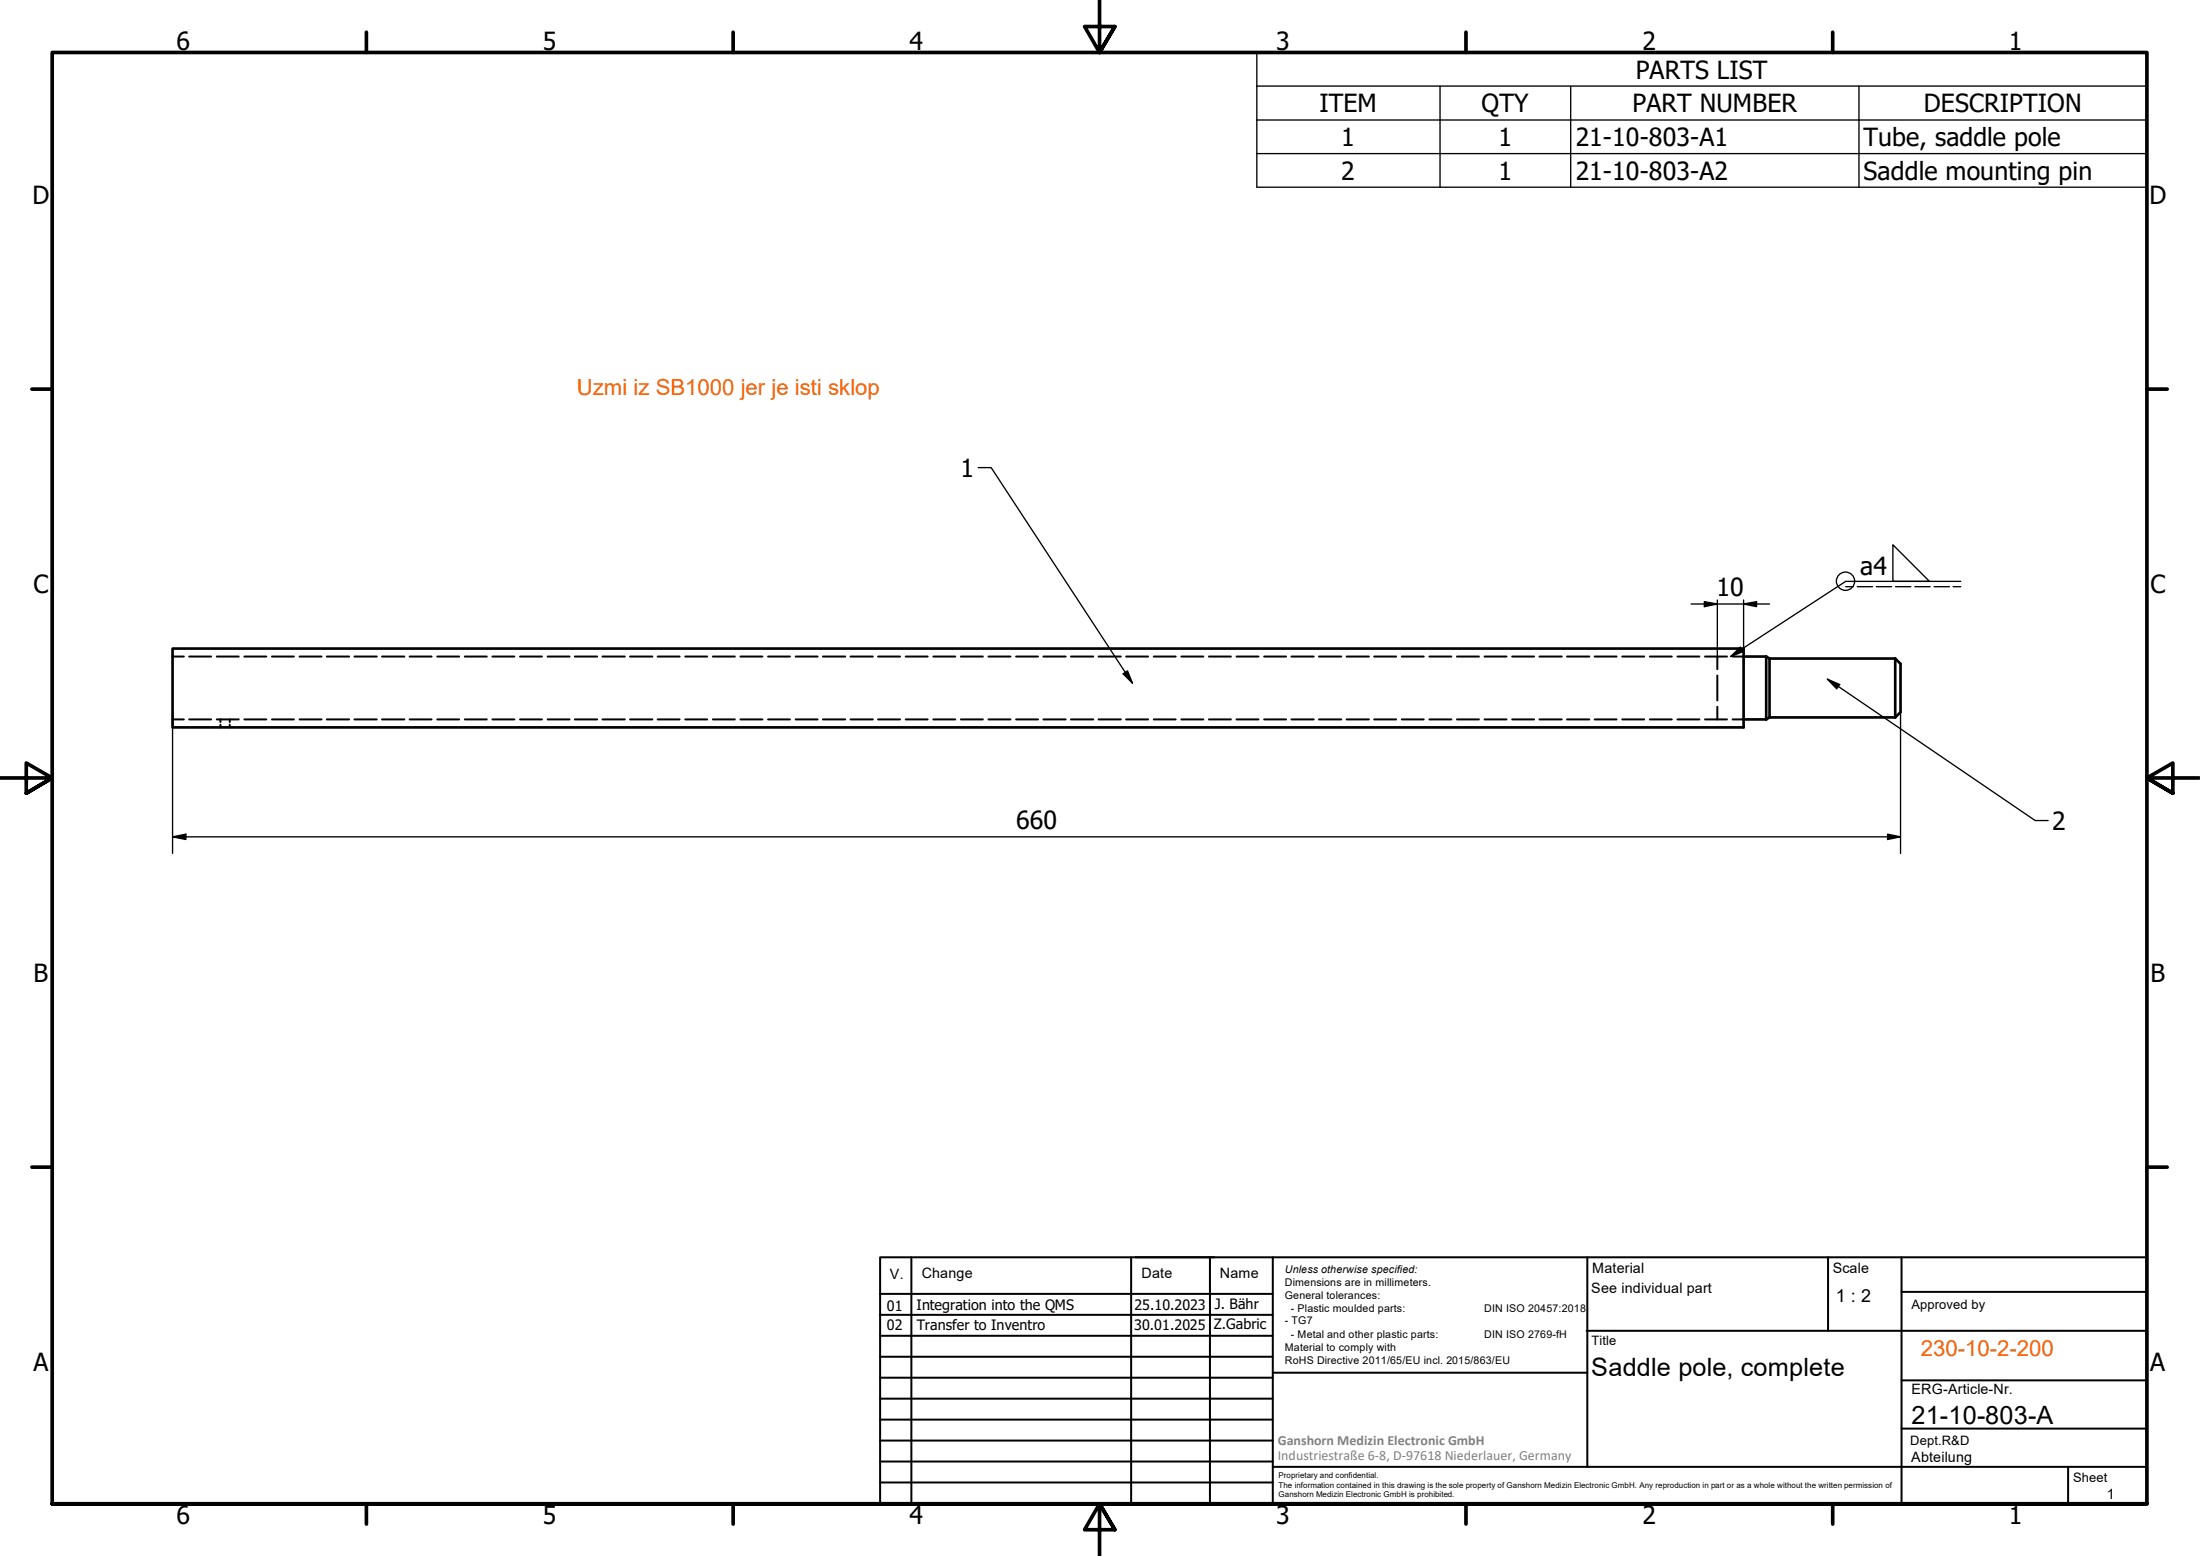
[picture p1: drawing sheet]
<svg xmlns="http://www.w3.org/2000/svg" width="420mm" height="297mm" viewBox="0 0 420 297" stroke-linecap="round" stroke-linejoin="round" font-family="sans-serif">
<!-- layer: Hidden (ISO) -->
<g fill="none" stroke="#000" stroke-width=".38">
<path d="M33 125.3h2.1M33 137.3h2.1M36.1 125.3h4.2M36.1 137.3h4.2M41.4 125.3h4.2M41.4 137.3h4.2M42.1 137.3v.5M42.1 138.4v.5M43.9 137.3v.5M43.9 138.4v.5M46.7 125.3h4.2M46.7 137.3h4.2"/>
<path d="M51.9 125.3h4.2M51.9 137.3h4.2M57.2 125.3h4.2M57.2 137.3h4.2M62.4 125.3h4.3M62.4 137.3h4.3M67.7 125.3h4.2M67.7 137.3h4.2M73 125.3h4.2M73 137.3h4.2M78.2 125.3h4.2M78.2 137.3h4.2"/>
<path d="M83.5 125.3h4.2M83.5 137.3h4.2M88.8 125.3h4.2M88.8 137.3h4.2M94 125.3h4.2M94 137.3h4.2M99.3 125.3h4.2M99.3 137.3h4.2M104.6 125.3h4.2M104.6 137.3h4.2M109.8 125.3h4.2M109.8 137.3h4.2"/>
<path d="M115.1 125.3h4.2M115.1 137.3h4.2M120.3 125.3h4.3M120.3 137.3h4.3M125.6 125.3h4.2M125.6 137.3h4.2M130.9 125.3h4.2M130.9 137.3h4.2M136.1 125.3h4.2M136.1 137.3h4.2M141.4 125.3h4.2M141.4 137.3h4.2"/>
<path d="M146.7 125.3h4.2M146.7 137.3h4.2M152 125.3h4.1M152 137.3h4.1M157.2 125.3h4.2M157.2 137.3h4.2M162.4 125.3h4.3M162.4 137.3h4.3M167.7 125.3h4.2M167.7 137.3h4.2M173 125.3h4.2M173 137.3h4.2"/>
<path d="M178.2 125.3h4.2M178.2 137.3h4.2M183.5 125.3h4.2M183.5 137.3h4.2M188.8 125.3h4.2M188.8 137.3h4.2M194.1 125.3h4.1M194.1 137.3h4.1M199.3 125.3h4.2M199.3 137.3h4.2M204.5 125.3h4.3M204.5 137.3h4.3"/>
<path d="M209.8 125.3h4.3M209.8 137.3h4.3M215.1 125.3h4.2M215.1 137.3h4.2M220.3 125.3h4.2M220.3 137.3h4.2M225.6 125.3h4.2M225.6 137.3h4.2M230.9 125.3h4.2M230.9 137.3h4.2M236.2 125.3h4.1M236.2 137.3h4.1"/>
<path d="M241.4 125.3h4.2M241.4 137.3h4.2M246.6 125.3h4.3M246.6 137.3h4.3M251.9 125.3h4.3M251.9 137.3h4.3M257.2 125.3h4.2M257.2 137.3h4.2M262.4 125.3h4.2M262.4 137.3h4.2M267.7 125.3h4.2M267.7 137.3h4.2"/>
<path d="M273 125.3h4.2M273 137.3h4.2M278.3 125.3h4.1M278.3 137.3h4.1M283.5 125.3h4.2M283.5 137.3h4.2M288.8 125.3h4.2M288.8 137.3h4.2M294 125.3h4.3M294 137.3h4.3M299.3 125.3h4.2M299.3 137.3h4.2"/>
<path d="M304.5 125.3h4.2M304.5 137.3h4.2M309.8 125.3h4.2M309.8 137.3h4.2M315.1 125.3h4.2M315.1 137.3h4.2M320.4 125.3h4.1M320.4 137.3h4.1M325.6 125.3h4.2M325.6 137.3h4.2M328 125.3v2.4M328 129v4.7"/>
<path d="M328 134.9v2.4M330.9 125.3h2.1M330.9 137.3h2.1"/>
</g>
<!-- layer: Visible (ISO) -->
<path d="M33 123.8h300v15.1h-300zM333 137.3h4.3M333 125.3h4.3M337.3 125.3v12M337.3 125.3l.6 .4M337.9 137h24M337.9 125.7h24M337.9 125.7v11.3M337.9 137l-.6 .3M361.9 125.7v11.3M362 125.7l1 1v9.2l-1 1.1" fill="none" stroke="#000" stroke-width=".51"/>
<!-- layer: Symbol (ISO) -->
<g fill="none" stroke="#000" stroke-width=".25">
<path d="M240 16.4v-6.4h170v6.4M240 16.4h170v6.5M240 16.4v19.3h170v-12.8M275 16.4v19.3M300 16.4v19.3M355 16.4v19.3M240 22.9h170M240 29.3h170M186.8 89.3h2.5l27 41.1M352.5 112h1.4M354.7 112h2.9M358.3 112h3"/>
<path d="M361.5 104l7 7h-7zM362 112h2.9M365.7 112h2.9M369.4 112h2.9M373 112h1.5M374.5 111h-22l-22 14.3M214.5 128.6l.8-.5 1 2.3zM330.5 125.3l1.9-1.7 .5 .8zM349 129.7l39.7 26.9h2.5M349 129.7l2.3 1-.5 .8z"/>
<circle cx="352.5" cy="111" r="1.75"/>
</g>
<!-- layer: Border (ISO) -->
<g fill="none" stroke="#000" stroke-width=".7">
<path d="M70 6.1v3.9M140 6.1v3.9M210 0v10l-2.9-4.9h5.8l-2.9 4.9 2.9-4.9M280 6.1v3.9M350 6.1v3.9M6.1 74.3h3.9M410 74.3h3.9M0 148.5h10l-5-2.8v5.7l5-2.9-5 2.9M420 148.5h-10l5-2.8v5.7l-5-2.9 5 2.9M6.1 222.8h3.9M410 222.8h3.9M10 287.1v-277.1h400v277.1h-400h400"/>
<path d="M70 287.1v3.8M140 287.1v3.8M212.9 292l-2.9-4.9 2.9 4.9h-5.8l2.9-4.9v9.9M280 287.1v3.8M350 287.1v3.8"/>
</g>
<!-- layer: TitleBlock -->
<g fill="none" stroke="#000" stroke-width=".38">
<path d="M168.1 251h75M168.1 247h75M168.1 255h75M168.1 259h75M174.1 240v47M216 240v47M216.9 240h15M231.1 240v47M243.1 240.1v46.9h-75v-47h241.9v47.1h-167M303 254h107M303.1 240v40M349.1 240v14"/>
<path d="M363.2 240v47.1M363.2 246.6h46.8M168.1 271h75M168.1 263h75M168.1 267h75M168.1 275h75M168.1 279h75M243.1 262.1h60M363.2 272.7h46.8M363.2 263.5h46.8M168.1 283h75M216.9 287h15"/>
<path d="M243.1 280h166.9M395 280.1v7"/>
</g>
<!-- layer: Dimension (ISO) -->
<path d="M323 115.3h14.9M325.5 114.9l2.5 .4-2.5 .5zM328 114.5v10.8M333 114.5v10.2M333 115.3l2.5-.4v.9zM33 135.8v27.1M333 125v1.9M363 135.9v27M33 159.8l2.5-.6v1.1zM33 159.8h330M360.5 159.2l2.5 .6-2.5 .5z" fill="none" stroke="#000" stroke-width=".25"/>
<path d="M325.5 114.9l2.5 .4-2.5 .5zM333 115.3l2.5-.4v.9zM33 159.8l2.5-.6v1.1zM360.5 159.2l2.5 .6-2.5 .5z" fill="#000"/>
<!-- layer: Symbol (ISO) -->
<path d="M214.5 128.6l.8-.5 1 2.3zM330.5 125.3l1.9-1.7 .5 .8zM349 129.7l2.3 1-.5 .8z" fill="#000"/>
<g font-size="4.8">
<text x="33.7" y="9.6">6</text>
<text x="103.7" y="9.6">5</text>
<text x="173.7" y="9.6">4</text>
<text x="243.7" y="9.6">3</text>
<text x="313.7" y="9.6">2</text>
<text x="383.7" y="9.6">1</text>
<text x="312.4" y="15">PARTS LIST</text>
<text x="252" y="21.4">ITEM</text>
<text x="283" y="21.4">QTY</text>
<text x="311.8" y="21.4">PART NUMBER</text>
<text x="367.4" y="21.4">DESCRIPTION</text>
<text x="256.2" y="27.9">1</text>
<text x="286.2" y="27.9">1</text>
<text x="300.9" y="27.9">21-10-803-A1</text>
<text x="355.9" y="27.9">Tube, saddle pole</text>
<text x="256.2" y="34.3">2</text>
<text x="286.2" y="34.3">1</text>
<text x="300.9" y="34.3">21-10-803-A2</text>
<text x="355.9" y="34.3">Saddle mounting pin</text>
<text x="6.2" y="38.9">D</text>
<text x="410.5" y="38.9">D</text>
<text x="183.5" y="91">1</text>
<text x="6.4" y="113.1">C</text>
<text x="327.9" y="113.7">10</text>
<text x="355.3" y="109.8">a4</text>
<text x="410.7" y="113.1">C</text>
<text x="194.1" y="158.2">660</text>
<text x="391.9" y="158.4">2</text>
<text x="6.4" y="187.4">B</text>
<text x="410.7" y="187.4">B</text>
<text x="6.4" y="261.7">A</text>
<text x="303.9" y="262.7">Saddle pole, complete</text>
<text x="410.7" y="261.7">A</text>
<text x="365.1" y="271.9">21-10-803-A</text>
<text x="33.7" y="290.9">6</text>
<text x="103.7" y="290.9">5</text>
<text x="173.7" y="290.9">4</text>
<text x="243.7" y="290.9">3</text>
<text x="313.7" y="290.9">2</text>
<text x="383.7" y="290.9">1</text>
</g>
<g font-size="4.2" fill="#ff6200">
<text x="110.2" y="75.5">Uzmi iz SB1000 jer je isti sklop</text>
<text x="366.8" y="258.9">230-10-2-200</text>
</g>
<text font-size="3.4" x="350.6" y="248.5">1 : 2</text>
<g font-size="2.7">
<text x="169.9" y="244.1">V.</text>
<text x="176" y="244">Change</text>
<text x="218" y="244">Date</text>
<text x="233" y="244">Name</text>
<text x="304.1" y="243">Material</text>
<text x="350" y="243.1">Scale</text>
<text x="169.4" y="250.2">01</text>
<text x="175" y="250">Integration into the QMS</text>
<text x="216.7" y="250">25.10.2023</text>
<text x="232" y="249.9">J. Bähr</text>
<text x="303.9" y="246.8">See individual part</text>
<text x="169.4" y="253.9">02</text>
<text x="175.1" y="253.9">Transfer to Inventro</text>
<text x="216.6" y="253.9">30.01.2025</text>
<text x="231.8" y="253.8">Z.Gabric</text>
<text x="365.1" y="266.1">ERG-Article-Nr.</text>
<text x="365" y="279">Abteilung</text>
<text x="402.3" y="286.2">1</text>
</g>
<g font-size="2.7" fill="#808080">
<text x="244" y="275.8">Ganshorn Medizin Electronic GmbH</text>
<text x="244" y="278.7">Industriestraße 6-8, D-97618 Niederlauer, Germany</text>
</g>
<g font-size="2.5">
<text x="365.1" y="249.9">Approved by</text>
<text x="304" y="256.8">Title</text>
<text x="364.8" y="275.8">Dept.R&amp;D</text>
<text x="395.9" y="282.9">Sheet</text>
</g>
<g font-size="2">
<text x="245.4" y="242.9">Unless otherwise specified:</text>
<text x="245.4" y="245.4">Dimensions are in millimeters.</text>
<text x="245.4" y="247.9">General tolerances:</text>
<text x="246.5" y="250.4">- Plastic moulded parts:</text>
<text x="283.5" y="250.4">DIN ISO 20457:2018</text>
<text x="245.4" y="252.8">- TG7</text>
<text x="245.4" y="257.9">Material to comply with</text>
<text x="246.5" y="255.4">- Metal and other plastic parts:</text>
<text x="283.5" y="255.4">DIN ISO 2769-fH</text>
<text x="245.4" y="260.3">RoHS Directive 2011/65/EU incl. 2015/863/EU</text>
</g>
<g font-size="1.5">
<text x="244.2" y="282.2">Proprietary and confidential.</text>
<text x="244.2" y="284">The information contained in this drawing is the sole property of Ganshorn Medizin Electronic GmbH. Any reproduction in part or as a whole without the written permission of</text>
<text x="244.2" y="285.8">Ganshorn Medizin Electronic GmbH is prohibited.</text>
</g>
</svg>
